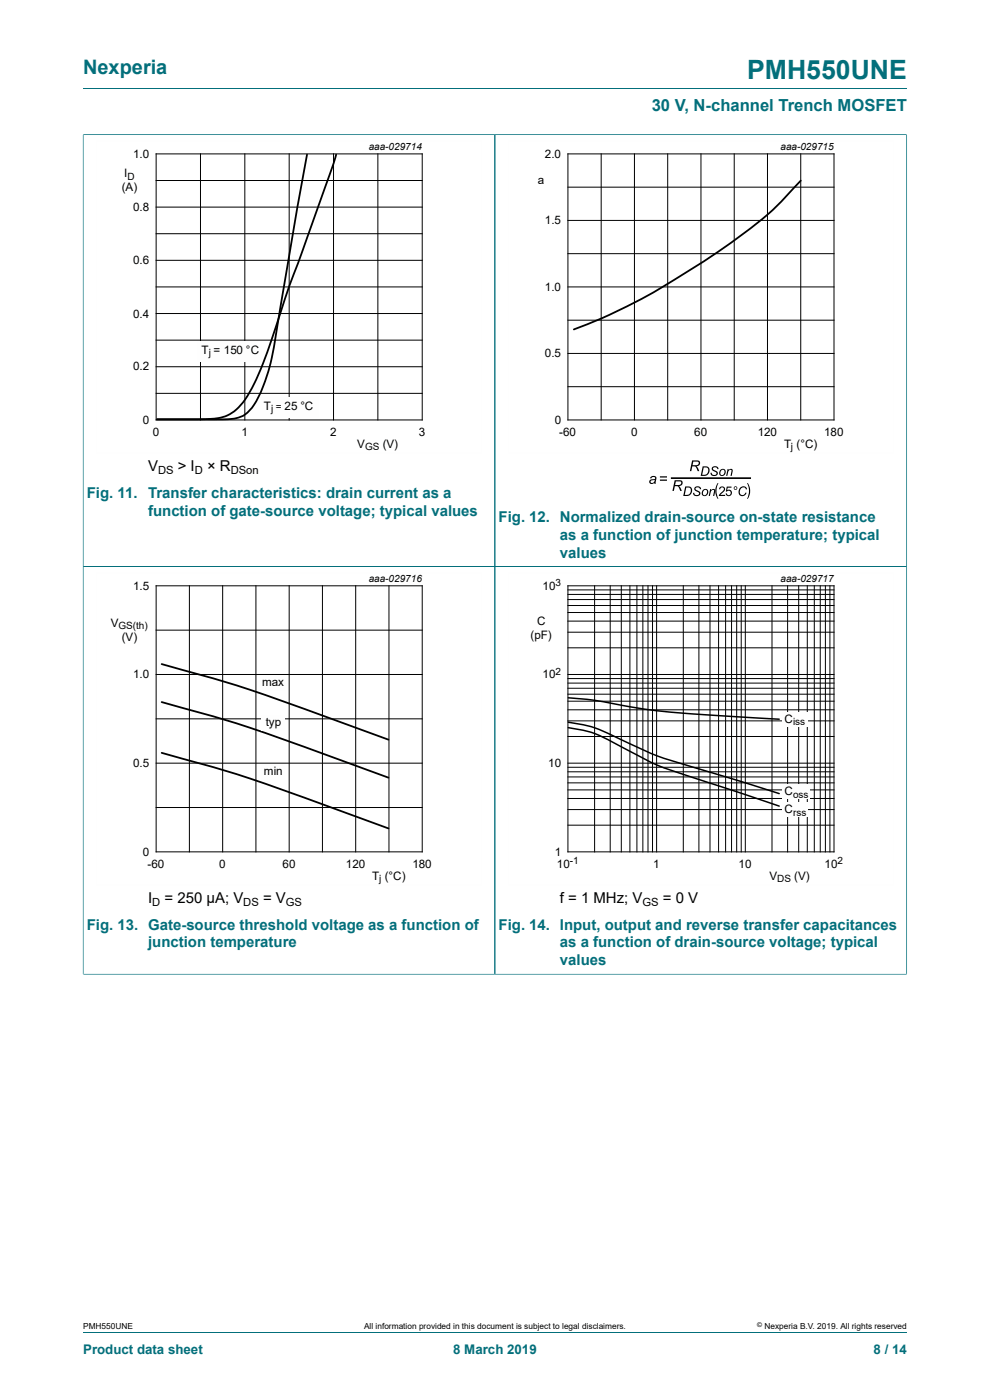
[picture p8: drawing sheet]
<svg xmlns="http://www.w3.org/2000/svg" width="210mm" height="297mm" viewBox="0 0 210 297" stroke-linecap="round" stroke-linejoin="round" font-family="sans-serif">
<path d="M17.6 18.8h174.8M17.6 28.5v91.7h87.4v-91.6h-87.4" fill="none" stroke="#036f7b" stroke-width=".21"/>
<path d="M102.3 29.8h-81.9v66.3h81.9" fill="none" stroke="#fefefe" stroke-width=".21"/>
<g fill="none" stroke="#000" stroke-width=".21">
<path d="M33.1 32.6h56.5v56.5h-56.5zM33.1 38.3h56.5M42.5 32.6v56.5M51.9 32.6v56.5M61.3 32.6v56.5M70.7 32.6v56.5M80.2 32.6v56.5M33.1 49.6h56.5M33.1 43.9h56.5M33.1 55.2h56.5M33.1 60.9h56.5M33.1 72.2h56.5"/>
<path d="M33.1 66.5h56.5M33.1 77.8h56.5M33.1 83.4h56.5"/>
</g>
<path d="M65.1 32.8l-5.2 30.2a180.4 180.4 0 0 1-3 15.7 20.6 20.6 0 0 1-4.3 8.7 7.8 7.8 0 0 1-5.8 1.6h-13.5h8.2a19.1 19.1 0 0 0 6.8-.9 12.3 12.3 0 0 0 5.3-6 156.4 156.4 0 0 0 7.3-20.1l9.5-26.2 .9-3" fill="none" stroke="#000" stroke-width=".38"/>
<g fill="#fefefe">
<path d="M41.9 72.5h13.7v4.3h-13.7z"/>
<path d="M55.2 84.3h12.3v4.4h-12.3z"/>
</g>
<path d="M192.3 28.5v91.7h-174.7v86.5M192.4 28.6h-87.4v178.1h-87.4" fill="none" stroke="#036f7b" stroke-width=".21"/>
<path d="M189.6 29.8h-81.8v66.3h81.8M102.3 121.5h-81.9v66.3h81.9" fill="none" stroke="#fefefe" stroke-width=".21"/>
<g fill="none" stroke="#000" stroke-width=".21">
<path d="M120.5 32.6h56.4v56.5h-56.4zM120.5 39.7h56.4M127.5 32.6v56.5M134.6 32.6v56.5M141.6 32.6v56.5M148.7 32.6v56.5M155.7 32.6v56.5M162.8 32.6v56.5M169.9 32.6v56.5M120.5 53.8h56.4M120.5 46.8h56.4M120.5 75h56.4"/>
<path d="M120.5 67.9h56.4M120.5 60.9h56.4M120.5 82h56.4M33.1 124.3h56.5v56.4h-56.5zM33.1 133.7h56.5M40.2 124.3v56.4M47.2 124.3v56.4M54.3 124.3v56.4M61.3 124.3v56.4M68.4 124.3v56.4M75.5 124.3v56.4M82.5 124.3v56.4"/>
<path d="M33.1 143.1h56.5M33.1 152.5h56.5M33.1 161.9h56.5M33.1 171.3h56.5"/>
</g>
<path d="M169.9 38.3a74.6 74.6 0 0 1-16.6 14.5l-4 2.7a132.8 132.8 0 0 1-24 13l-3.6 1.4M34.3 148.9a319.2 319.2 0 0 1 37.6 12.2l10.5 3.9M34.3 159.7a308.4 308.4 0 0 1 35.6 11.5l12.5 4.5M34.3 140.9a320.9 320.9 0 0 1 37.6 12.2l10.5 3.8" fill="none" stroke="#000" stroke-width=".38"/>
<g fill="#000">
<path d="M147.5 103.3a.75 .75 0 0 1 1.2 .5l-.3-.1a.45 .45 0 0 0-.4-.3 .45 .45 0 0 0-.4 .4l.1 .1a.75 .75 0 0 1 .8 1.1 .82 .82 0 0 1-.9 .2 .82 .82 0 0 1-.6-.6l.3-.1a.48 .48 0 0 0 .5 .5 .48 .48 0 0 0 .4-.5 1.05 1.05 0 0 1-.9-.9zM150.6 103.8h.3l-.1 .2a.47 .47 0 0 1 .6-.3 .47 .47 0 0 1 .3 .6l-.2 .9h-.2l.2-1.2a.49 .49 0 0 0-.6 0 .49 .49 0 0 0-.2 .5l-.1 .7h-.3zM151.2 99a.75 .75 0 0 1 1.2 .5h-.3a.45 .45 0 0 0-.4-.4 .45 .45 0 0 0-.4 .5l.1 .1a.75 .75 0 0 1 .8 1 .82 .82 0 0 1-.9 .3 .82 .82 0 0 1-.6-.7h.3a.48 .48 0 0 0 .5 .5 .48 .48 0 0 0 .4-.6 1.05 1.05 0 0 1-.9-.9zM152.2 102.5h.2l-.3 .7a3.6 3.6 0 0 0 .3 2.6h-.2a3.1 3.1 0 0 1 0-3.3zM154.3 99.5h.3l-.1 .3a.47 .47 0 0 1 .6-.4 .47 .47 0 0 1 .3 .7l-.2 .9h-.2l.2-1.2a.49 .49 0 0 0-.6 0 .49 .49 0 0 0-.2 .5l-.1 .7h-.3zM157 103.5a.83 .83 0 0 1 .8-.3 .83 .83 0 0 1 .7 .6h-.3a.7 .7 0 0 0-.9-.3 .7 .7 0 0 0-.4 .9 .59 .59 0 0 0 .6 .6 .59 .59 0 0 0 .6-.5h.3a.92 .92 0 0 1-1.4 .6 .92 .92 0 0 1-.2-1.4zM158.5 102.5h.1a3.1 3.1 0 0 1 0 3.3h-.1a3.6 3.6 0 0 0 0-3.3z"/>
<path d="M146.8 97.7h1a.64 .64 0 0 1 .7 .6 .64 .64 0 0 1-.8 .6l.6 1h-.3l-.2-.4a.71 .71 0 0 0-.9-.6l-.3 1h-.3zM147.1 97.9l-.2 .8a1.02 1.02 0 0 0 1.3-.4l-.1-.3z"/>
<path d="M138 101.2a.65 .65 0 0 1 .8-.2 .65 .65 0 0 1 .4 .7l-.1 .9h-.3v-.2a.54 .54 0 0 1-.9 .2 .54 .54 0 0 1 .2-.9l.8-.1a.39 .39 0 0 0-.3-.5 .39 .39 0 0 0-.4 .4h-.3zM138 102a.38 .38 0 0 0 .3 .5 .38 .38 0 0 0 .5-.3l.1-.4z"/>
<path d="M140 101h1.5v.3h-1.5zM140 101.7h1.5v.3h-1.5z"/>
<path d="M143.1 101.9h1a.64 .64 0 0 1 .7 .6 .64 .64 0 0 1-.8 .6l.6 1h-.3l-.2-.4a.71 .71 0 0 0-1-.6l-.2 1h-.3zM143.4 102.1l-.2 .8a1.02 1.02 0 0 0 1.3-.4l-.1-.3z"/>
<path d="M145.3 103.2h.7a1.01 1.01 0 0 1 .8 1 1.01 1.01 0 0 1-.8 1h-1.1zM145.6 103.4l-.4 1.6a.93 .93 0 0 0 1.2-.4 .93 .93 0 0 0-.2-1.1z"/>
<path d="M149.1 98.9h.6a1.01 1.01 0 0 1 .8 1 1.01 1.01 0 0 1-.8 1l-1.1 .1zM149.3 99.2l-.3 1.5a.93 .93 0 0 0 1.1-.3 .93 .93 0 0 0-.2-1.2z"/>
<path d="M149.1 104a.73 .73 0 0 1 1.1 .2 .73 .73 0 0 1-.5 1 .7 .7 0 0 1-.9-.4 .7 .7 0 0 1 .3-.8zM149.3 104a.5 .5 0 0 0-.3 .7 .5 .5 0 0 0 .7 .3l.1-.1a.47 .47 0 0 0 .2-.7 .47 .47 0 0 0-.7-.2z"/>
<path d="M152.8 99.7a.73 .73 0 0 1 1.1 .3 .73 .73 0 0 1-.5 1 .7 .7 0 0 1-.9-.4 .7 .7 0 0 1 .3-.9zM153 99.8a.5 .5 0 0 0-.3 .6 .5 .5 0 0 0 .7 .3l.1-.1a.47 .47 0 0 0 .2-.7 .47 .47 0 0 0-.7-.1z"/>
<path d="M152.7 103.3a.66 .66 0 0 1 1 .2 .66 .66 0 0 1-.3 1l-.6 .5h1v.2h-1.3l.3-.5a1.11 1.11 0 0 0 .7-1.2l-.5-.1-.2 .4h-.3zM154.2 103.2h1v.3h-.8l-.1 .5a.67 .67 0 0 1 .9 .3 .67 .67 0 0 1-.4 .9 .67 .67 0 0 1-.9-.5h.3a.45 .45 0 0 0 .6 .2 .45 .45 0 0 0 .1-.7 .45 .45 0 0 0-.6 0l-.3 .1z"/>
<path d="M155.6 103.5a.4 .4 0 0 1 .8 0 .4 .4 0 0 1-.8 0zM155.8 103.5a.25 .25 0 0 0 .5 0 .25 .25 0 0 0-.5 0z"/>
</g>
<path d="M142.5 101.4h16.6" fill="none" stroke="#000" stroke-width=".35"/>
<g fill="#fefefe">
<path d="M55.4 162.1h5v3.4h-5z"/>
<path d="M55.4 151.6h5v3.4h-5z"/>
<path d="M55.3 143.3h5.2v3.4h-5.2z"/>
</g>
<path d="M192.4 206.7h-87.4v-86.5h87.3v86.5" fill="none" stroke="#036f7b" stroke-width=".21"/>
<path d="M189.6 121.5h-81.8v66.3h81.8" fill="none" stroke="#fefefe" stroke-width=".21"/>
<g fill="none" stroke="#000" stroke-width=".21">
<path d="M120.5 124.3h56.4v56.4h-56.4zM120.5 137.4h56.4M120.5 134.1h56.4M120.5 131.8h56.4M120.5 129.9h56.4M120.5 128.5h56.4M120.5 127.2h56.4M120.5 126.1h56.4M120.5 125.1h56.4M126.1 124.3v56.4M129.4 124.3v56.4M131.8 124.3v56.4"/>
<path d="M133.6 124.3v56.4M135.1 124.3v56.4M136.4 124.3v56.4M137.5 124.3v56.4M138.4 124.3v56.4M139.3 124.3v56.4M144.9 124.3v56.4M148.3 124.3v56.4M150.6 124.3v56.4M152.4 124.3v56.4M153.9 124.3v56.4M155.2 124.3v56.4"/>
<path d="M156.3 124.3v56.4M157.2 124.3v56.4M158.1 124.3v56.4M163.8 124.3v56.4M167.1 124.3v56.4M169.4 124.3v56.4M171.2 124.3v56.4M172.7 124.3v56.4M174 124.3v56.4M175.1 124.3v56.4M176 124.3v56.4M120.5 156.2h56.4"/>
<path d="M120.5 152.9h56.4M120.5 150.6h56.4M120.5 148.8h56.4M120.5 147.3h56.4M120.5 146h56.4M120.5 144.9h56.4M120.5 144h56.4M120.5 143.1h56.4M120.5 175.1h56.4M120.5 171.7h56.4M120.5 169.4h56.4M120.5 167.6h56.4"/>
<path d="M120.5 166.1h56.4M120.5 164.8h56.4M120.5 163.7h56.4M120.5 162.8h56.4M120.5 161.9h56.4"/>
</g>
<path d="M120.5 148a88.8 88.8 0 0 1 14 2.1l4.8 .7 6.4 .6 19.6 1.2M120.5 154.4h.5a23 23 0 0 1 10.3 3.7 64.2 64.2 0 0 0 12.5 5.8l21.5 7.1M120.5 153.2l.5 .1a26 26 0 0 1 10.3 3.4 97.4 97.4 0 0 0 19.8 7.3l14.2 4.4" fill="none" stroke="#000" stroke-width=".32"/>
<g fill="#fefefe">
<path d="M166 170.2h5.4v3.1h-5.4z"/>
<path d="M166 166.4h5.8v3.1h-5.8z"/>
<path d="M166 151h5.4v3.1h-5.4z"/>
</g>
<path d="M17.6 28.6v178M17.7 28.6h174.6M105 28.6v178M192.3 28.6v178M17.7 120.2h174.6M17.7 206.7h174.6M17.6 282.6h174.8" fill="none" stroke="#036f7b" stroke-width=".21"/>
<text font-size="5.6" fill="#036f7b" x="158.5" y="16.8">PMH550UNE</text>
<text font-size="4.2" fill="#036f7b" x="17.6" y="15.6">Nexperia</text>
<text font-size="3.5" fill="#036f7b" x="138.2" y="23.7">30 V, N-channel Trench MOSFET</text>
<g font-size="3.2">
<text x="31.4" y="100">V</text>
<text x="37.7" y="100">&gt; I</text>
<text x="43.9" y="100">× R</text>
<text x="31.4" y="191.6">I</text>
<text x="34.9" y="191.6">= 250 µA; V</text>
<text x="55.8" y="191.6">= V</text>
<text x="118.8" y="191.6">f = 1 MHz; V</text>
<text x="140.6" y="191.6">= 0 V</text>
</g>
<g font-size="3.2" fill="#036f7b">
<text x="18.4" y="105.6">Fig. 11.</text>
<text x="31.4" y="105.6">Transfer characteristics: drain current as a</text>
<text x="31.4" y="109.4">function of gate-source voltage; typical values</text>
<text x="105.8" y="110.7">Fig. 12. Normalized drain-source on-state resistance</text>
<text x="118.8" y="114.5">as a function of junction temperature; typical</text>
<text x="118.8" y="118.3">values</text>
<text x="18.4" y="197.2">Fig. 13. Gate-source threshold voltage as a function of</text>
<text x="105.8" y="197.2">Fig. 14. Input, output and reverse transfer capacitances</text>
<text x="31.4" y="201">junction temperature</text>
<text x="118.8" y="201">as a function of drain-source voltage; typical</text>
<text x="118.8" y="204.8">values</text>
</g>
<g font-size="2.8" fill="#036f7b">
<text x="17.6" y="287.2">Product data sheet</text>
<text x="96.1" y="287.2">8 March 2019</text>
<text x="185.3" y="287.2">8 / 14</text>
</g>
<g font-size="2.5">
<text x="28.2" y="33.4">1.0</text>
<text x="115.6" y="33.4">2.0</text>
<text x="25.8" y="40.6">(A)</text>
<text x="26.3" y="37.6">I</text>
<text x="114.1" y="39">a</text>
<text x="28.2" y="44.8">0.8</text>
<text x="115.6" y="47.5">1.5</text>
<text x="28.2" y="56.1">0.6</text>
<text x="115.6" y="61.7">1.0</text>
<text x="28.2" y="67.4">0.4</text>
<text x="42.8" y="75.1">T = 150</text>
<text x="52.2" y="75.1">°C</text>
<text x="115.6" y="75.8">0.5</text>
<text x="28.2" y="78.6">0.2</text>
<text x="30.3" y="89.9">0</text>
<text x="56" y="87">T</text>
<text x="60.4" y="87">2</text>
<text x="61.8" y="87">5 °C</text>
<text x="117.7" y="89.9">0</text>
<text x="32.4" y="92.4">0</text>
<text x="51.2" y="92.4">1</text>
<text x="70" y="92.4">2</text>
<text x="75.8" y="95">V</text>
<text x="81.2" y="95">(V)</text>
<text x="88.9" y="92.4">3</text>
<text x="118.6" y="92.4">-60</text>
<text x="133.9" y="92.4">0</text>
<text x="147.3" y="92.4">60</text>
<text x="160.7" y="92.4">120</text>
<text x="166.3" y="95">T (°C)</text>
<text x="174.8" y="92.4">180</text>
<text x="28.2" y="125.1">1.5</text>
<text x="115.1" y="125.1">10</text>
<text x="23.5" y="133">V</text>
<text x="25.8" y="135.9">(V)</text>
<text x="112.5" y="135.6">(pF)</text>
<text x="113.9" y="132.6">C</text>
<text x="28.2" y="143.9">1.0</text>
<text x="115.1" y="143.9">10</text>
<text x="55.6" y="145.6">max</text>
<text x="56.4" y="154">typ</text>
<text x="166.4" y="153.3">C</text>
<text x="28.2" y="162.7">0.5</text>
<text x="56" y="164.4">min</text>
<text x="116.3" y="162.7">10</text>
<text x="166.4" y="172.5">C</text>
<text x="166.4" y="168.7">C</text>
<text x="30.3" y="181.5">0</text>
<text x="31.3" y="184.1">-60</text>
<text x="46.5" y="184.1">0</text>
<text x="59.9" y="184.1">60</text>
<text x="73.4" y="184.1">120</text>
<text x="87.5" y="184.1">180</text>
<text x="117.7" y="181.5">1</text>
<text x="118.1" y="184.1">10</text>
<text x="138.6" y="184.1">1</text>
<text x="156.7" y="184.1">10</text>
<text x="174.9" y="184.1">10</text>
<text x="79" y="186.6">T (°C)</text>
<text x="163.2" y="186.6">V</text>
<text x="168.5" y="186.6">(V)</text>
</g>
<g font-size="2.4">
<text x="33.5" y="100.6">DS</text>
<text x="41.3" y="100.6">D</text>
<text x="48.9" y="100.6">DSon</text>
<text x="32.3" y="192.2">D</text>
<text x="51.6" y="192.2">DS</text>
<text x="60.6" y="192.2">GS</text>
<text x="136.3" y="192.2">GS</text>
</g>
<g font-size="2.1">
<text x="78.2" y="31.8">aaa-029714</text>
<text x="165.6" y="31.8">aaa-029715</text>
<text x="27" y="38.1">D</text>
<text x="44.3" y="75.6">j</text>
<text x="57.5" y="87.5">j =</text>
<text x="77.4" y="95.5">GS</text>
<text x="167.8" y="95.5">j</text>
<text x="78.2" y="123.4">aaa-029716</text>
<text x="117.9" y="124.4">3</text>
<text x="165.6" y="123.4">aaa-029717</text>
<text x="25.1" y="133.5">GS(th)</text>
<text x="117.9" y="143.2">2</text>
<text x="168.2" y="153.8">is</text>
<text x="169.7" y="153.8">s</text>
<text x="168.2" y="173">rss</text>
<text x="168.2" y="169.2">oss</text>
<text x="120.8" y="183.3">-1</text>
<text x="177.7" y="183.3">2</text>
<text x="80.4" y="187.1">j</text>
<text x="164.9" y="187.1">DS</text>
</g>
<g font-size="1.8">
<text x="17.6" y="282">PMH550UNE</text>
<text x="77.2" y="282">All information provided in this document is subject to legal disclaimers.</text>
<text x="162.2" y="282">Nexperia B.V. 2019. All rights reserved</text>
</g>
<text font-size="1.4" x="160.6" y="281.6">©</text>
</svg>
